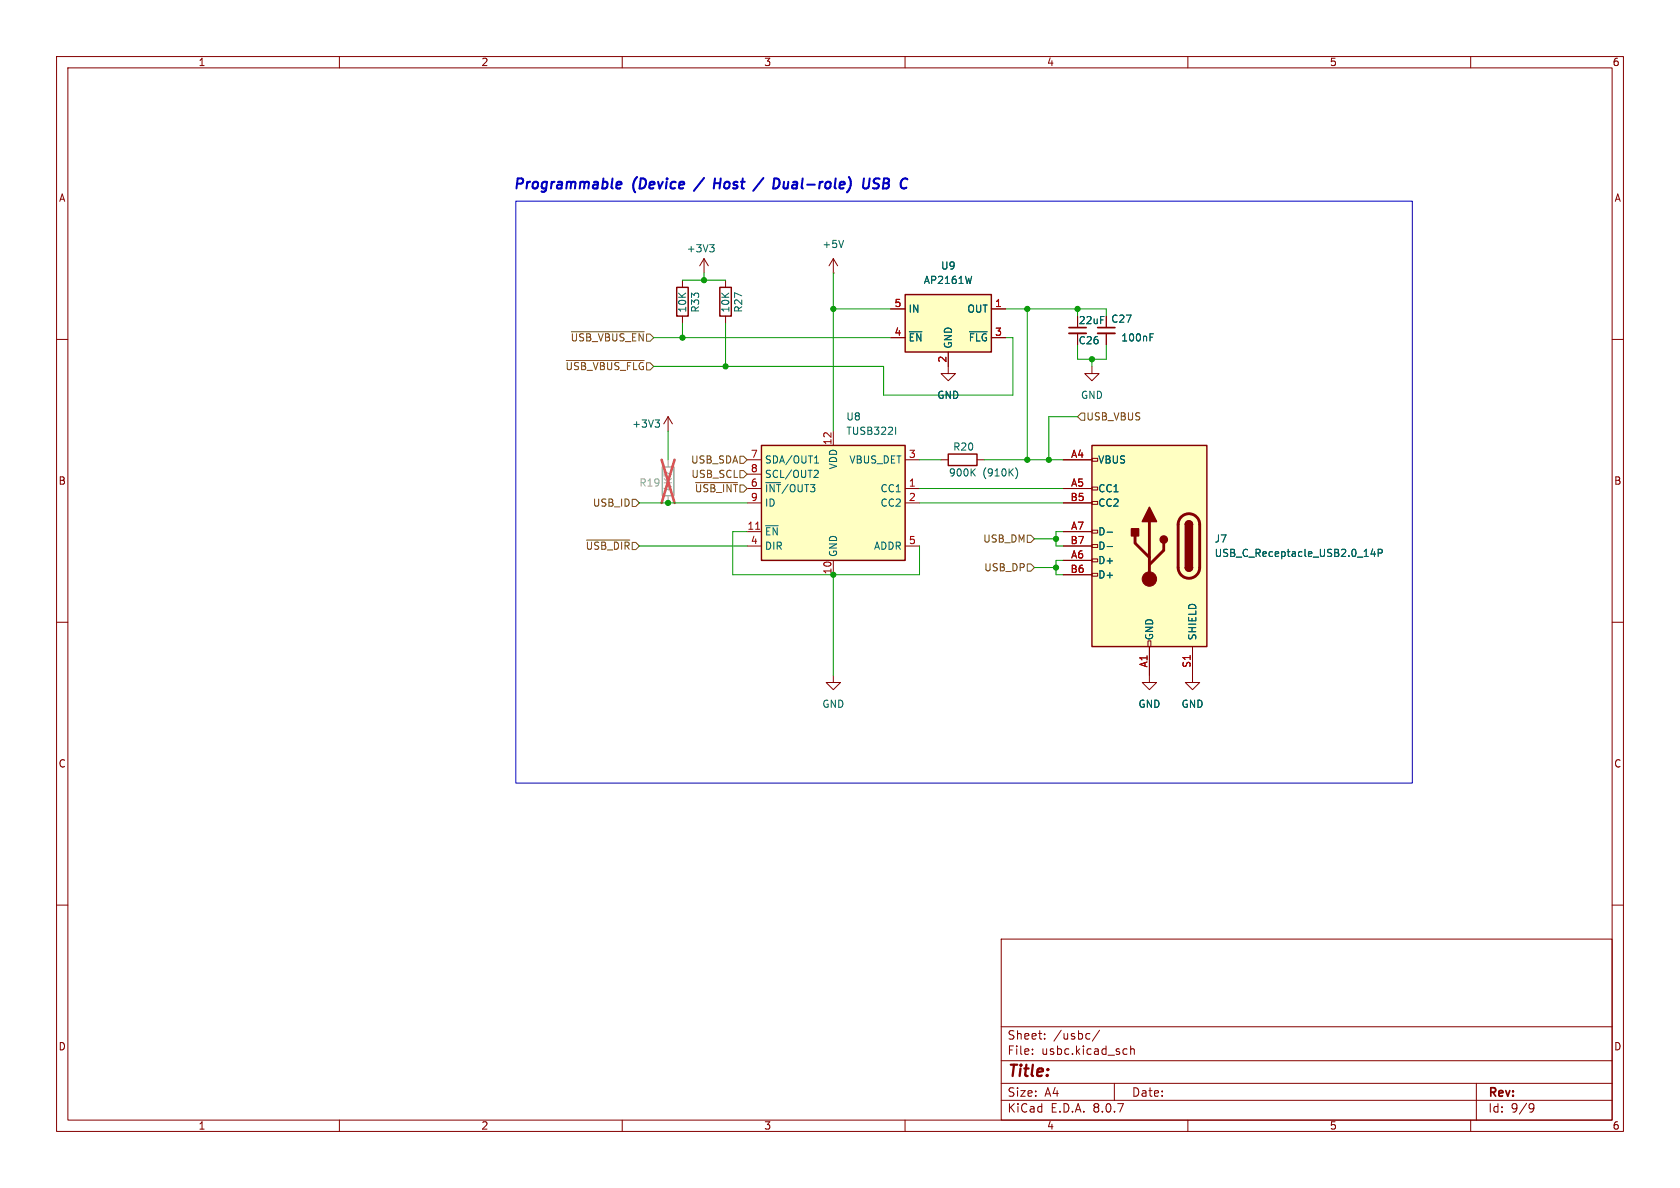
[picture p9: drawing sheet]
(kicad_sch
 (version 20231120)
 (generator "eeschema")
 (generator_version "8.0")
 (paper "A4")
 (lib_symbols
  (symbol "Connector:USB_C_Receptacle_USB2.0_14P"
   (pin_names
    (offset 1.016)) (exclude_from_sim no) (in_bom yes) (on_board yes)
   (property "Reference" "J" (at 0 22.225 0) (effects (font (size 1.27 1.27))))
   (property "Value" "USB_C_Receptacle_USB2.0_14P" (at 0 19.685 0) (effects (font (size 1.27 1.27))))
   (property "Footprint" "" (at 3.81 0 0) (effects (font (size 1.27 1.27)) (hide yes)))
   (property "Datasheet" "https://www.usb.org/sites/default/files/documents/usb_type-c.zip" (at 3.81 0 0) (effects (font (size 1.27 1.27)) (hide yes)))
   (property "Description" "USB 2.0-only 14P Type-C Receptacle connector" (at 0 0 0) (effects (font (size 1.27 1.27)) (hide yes)))
   (symbol "USB_C_Receptacle_USB2.0_14P_0_0"
    (rectangle (start -0.254 -17.78) (end 0.254 -16.764) (stroke (width 0) (type default)) (fill (type none)))
    (rectangle (start 10.16 -4.826) (end 9.144 -5.334) (stroke (width 0) (type default)) (fill (type none)))
    (rectangle (start 10.16 -2.286) (end 9.144 -2.794) (stroke (width 0) (type default)) (fill (type none)))
    (rectangle (start 10.16 0.254) (end 9.144 -0.254) (stroke (width 0) (type default)) (fill (type none)))
    (rectangle (start 10.16 2.794) (end 9.144 2.286) (stroke (width 0) (type default)) (fill (type none)))
    (rectangle (start 10.16 7.874) (end 9.144 7.366) (stroke (width 0) (type default)) (fill (type none)))
    (rectangle (start 10.16 10.414) (end 9.144 9.906) (stroke (width 0) (type default)) (fill (type none)))
    (rectangle (start 10.16 15.494) (end 9.144 14.986) (stroke (width 0) (type default)) (fill (type none))))
   (symbol "USB_C_Receptacle_USB2.0_14P_0_1"
    (rectangle (start -10.16 17.78) (end 10.16 -17.78) (stroke (width 0.254) (type default)) (fill (type background)))
    (arc (start -8.89 -3.81) (mid -6.985 -5.7067) (end -5.08 -3.81) (stroke (width 0.508) (type default)) (fill (type none)))
    (arc (start -7.62 -3.81) (mid -6.985 -4.4423) (end -6.35 -3.81) (stroke (width 0.254) (type default)) (fill (type none)))
    (arc (start -7.62 -3.81) (mid -6.985 -4.4423) (end -6.35 -3.81) (stroke (width 0.254) (type default)) (fill (type outline)))
    (rectangle (start -7.62 -3.81) (end -6.35 3.81) (stroke (width 0.254) (type default)) (fill (type outline)))
    (arc (start -6.35 3.81) (mid -6.985 4.4423) (end -7.62 3.81) (stroke (width 0.254) (type default)) (fill (type none)))
    (arc (start -6.35 3.81) (mid -6.985 4.4423) (end -7.62 3.81) (stroke (width 0.254) (type default)) (fill (type outline)))
    (arc (start -5.08 3.81) (mid -6.985 5.7067) (end -8.89 3.81) (stroke (width 0.508) (type default)) (fill (type none)))
    (circle (center -2.54 1.143) (radius 0.635) (stroke (width 0.254) (type default)) (fill (type outline)))
    (circle (center 0 -5.842) (radius 1.27) (stroke (width 0) (type default)) (fill (type outline)))
    (polyline (pts (xy -8.89 -3.81) (xy -8.89 3.81)) (stroke (width 0.508) (type default)) (fill (type none)))
    (polyline (pts (xy -5.08 3.81) (xy -5.08 -3.81)) (stroke (width 0.508) (type default)) (fill (type none)))
    (polyline (pts (xy 0 -5.842) (xy 0 4.318)) (stroke (width 0.508) (type default)) (fill (type none)))
    (polyline (pts (xy 0 -3.302) (xy -2.54 -0.762) (xy -2.54 0.508)) (stroke (width 0.508) (type default)) (fill (type none)))
    (polyline (pts (xy 0 -2.032) (xy 2.54 0.508) (xy 2.54 1.778)) (stroke (width 0.508) (type default)) (fill (type none)))
    (polyline (pts (xy -1.27 4.318) (xy 0 6.858) (xy 1.27 4.318) (xy -1.27 4.318)) (stroke (width 0.254) (type default)) (fill (type outline)))
    (rectangle (start 1.905 1.778) (end 3.175 3.048) (stroke (width 0.254) (type default)) (fill (type outline))))
   (symbol "USB_C_Receptacle_USB2.0_14P_1_1"
    (pin passive line (at 0 -22.86 90) (length 5.08) (name "GND" (effects (font (size 1.27 1.27)))) (number "A1" (effects (font (size 1.27 1.27)))))
    (pin passive line (at 0 -22.86 90) (length 5.08) hide (name "GND" (effects (font (size 1.27 1.27)))) (number "A12" (effects (font (size 1.27 1.27)))))
    (pin passive line (at 15.24 15.24 180) (length 5.08) (name "VBUS" (effects (font (size 1.27 1.27)))) (number "A4" (effects (font (size 1.27 1.27)))))
    (pin bidirectional line (at 15.24 10.16 180) (length 5.08) (name "CC1" (effects (font (size 1.27 1.27)))) (number "A5" (effects (font (size 1.27 1.27)))))
    (pin bidirectional line (at 15.24 -2.54 180) (length 5.08) (name "D+" (effects (font (size 1.27 1.27)))) (number "A6" (effects (font (size 1.27 1.27)))))
    (pin bidirectional line (at 15.24 2.54 180) (length 5.08) (name "D-" (effects (font (size 1.27 1.27)))) (number "A7" (effects (font (size 1.27 1.27)))))
    (pin passive line (at 15.24 15.24 180) (length 5.08) hide (name "VBUS" (effects (font (size 1.27 1.27)))) (number "A9" (effects (font (size 1.27 1.27)))))
    (pin passive line (at 0 -22.86 90) (length 5.08) hide (name "GND" (effects (font (size 1.27 1.27)))) (number "B1" (effects (font (size 1.27 1.27)))))
    (pin passive line (at 0 -22.86 90) (length 5.08) hide (name "GND" (effects (font (size 1.27 1.27)))) (number "B12" (effects (font (size 1.27 1.27)))))
    (pin passive line (at 15.24 15.24 180) (length 5.08) hide (name "VBUS" (effects (font (size 1.27 1.27)))) (number "B4" (effects (font (size 1.27 1.27)))))
    (pin bidirectional line (at 15.24 7.62 180) (length 5.08) (name "CC2" (effects (font (size 1.27 1.27)))) (number "B5" (effects (font (size 1.27 1.27)))))
    (pin bidirectional line (at 15.24 -5.08 180) (length 5.08) (name "D+" (effects (font (size 1.27 1.27)))) (number "B6" (effects (font (size 1.27 1.27)))))
    (pin bidirectional line (at 15.24 0 180) (length 5.08) (name "D-" (effects (font (size 1.27 1.27)))) (number "B7" (effects (font (size 1.27 1.27)))))
    (pin passive line (at 15.24 15.24 180) (length 5.08) hide (name "VBUS" (effects (font (size 1.27 1.27)))) (number "B9" (effects (font (size 1.27 1.27)))))
    (pin passive line (at -7.62 -22.86 90) (length 5.08) (name "SHIELD" (effects (font (size 1.27 1.27)))) (number "S1" (effects (font (size 1.27 1.27)))))))
  (symbol "Device:C_Small"
   (pin_numbers hide)
   (pin_names
    (offset 0.254) hide) (exclude_from_sim no) (in_bom yes) (on_board yes)
   (property "Reference" "C" (at 0.254 1.778 0) (effects (font (size 1.27 1.27)) (justify left)))
   (property "Value" "C_Small" (at 0.254 -2.032 0) (effects (font (size 1.27 1.27)) (justify left)))
   (property "Footprint" "" (at 0 0 0) (effects (font (size 1.27 1.27)) (hide yes)))
   (property "Datasheet" "~" (at 0 0 0) (effects (font (size 1.27 1.27)) (hide yes)))
   (property "Description" "Unpolarized capacitor, small symbol" (at 0 0 0) (effects (font (size 1.27 1.27)) (hide yes)))
   (symbol "C_Small_0_1"
    (polyline (pts (xy -1.524 -0.508) (xy 1.524 -0.508)) (stroke (width 0.3302) (type default)) (fill (type none)))
    (polyline (pts (xy -1.524 0.508) (xy 1.524 0.508)) (stroke (width 0.3048) (type default)) (fill (type none))))
   (symbol "C_Small_1_1"
    (pin passive line (at 0 2.54 270) (length 2.032) (name "~" (effects (font (size 1.27 1.27)))) (number "1" (effects (font (size 1.27 1.27)))))
    (pin passive line (at 0 -2.54 90) (length 2.032) (name "~" (effects (font (size 1.27 1.27)))) (number "2" (effects (font (size 1.27 1.27)))))))
  (symbol "Device:R"
   (pin_numbers hide)
   (pin_names
    (offset 0)) (exclude_from_sim no) (in_bom yes) (on_board yes)
   (property "Reference" "R" (at 2.032 0 90) (effects (font (size 1.27 1.27))))
   (property "Value" "R" (at 0 0 90) (effects (font (size 1.27 1.27))))
   (property "Footprint" "" (at -1.778 0 90) (effects (font (size 1.27 1.27)) (hide yes)))
   (property "Datasheet" "" (at 0 0 0) (effects (font (size 1.27 1.27)) (hide yes)))
   (property "Description" "Resistor" (at 0 0 0) (effects (font (size 1.27 1.27)) (hide yes)))
   (symbol "R_0_1"
    (rectangle (start -1.016 -2.54) (end 1.016 2.54) (stroke (width 0.254) (type default)) (fill (type none))))
   (symbol "R_1_1"
    (pin passive line (at 0 3.81 270) (length 1.27) (name "~" (effects (font (size 1.27 1.27)))) (number "1" (effects (font (size 1.27 1.27)))))
    (pin passive line (at 0 -3.81 90) (length 1.27) (name "~" (effects (font (size 1.27 1.27)))) (number "2" (effects (font (size 1.27 1.27)))))))
  (symbol "Interface_USB:TUSB322I" (exclude_from_sim no) (in_bom yes) (on_board yes)
   (property "Reference" "U" (at -11.43 11.43 0) (effects (font (size 1.27 1.27))))
   (property "Value" "TUSB322I" (at 7.62 11.43 0) (effects (font (size 1.27 1.27))))
   (property "Footprint" "Package_DFN_QFN:Texas_X2QFN-12_1.6x1.6mm_P0.4mm" (at 6.35 -13.97 0) (effects (font (size 1.27 1.27)) (hide yes)))
   (property "Datasheet" "www.ti.com/lit/ds/symlink/tusb322i.pdf" (at 7.62 -22.86 0) (effects (font (size 1.27 1.27)) (hide yes)))
   (property "Description" "USB Type-C Configuration Channel Logic and Port Control with VCONN, X2QFN-12" (at 0 0 0) (effects (font (size 1.27 1.27)) (hide yes)))
   (symbol "TUSB322I_1_1"
    (rectangle (start -12.7 10.16) (end 12.7 -10.16) (stroke (width 0.254) (type default)) (fill (type background)))
    (pin bidirectional line (at 15.24 2.54 180) (length 2.54) (name "CC1" (effects (font (size 1.27 1.27)))) (number "1" (effects (font (size 1.27 1.27)))))
    (pin power_in line (at 0 -12.7 90) (length 2.54) (name "GND" (effects (font (size 1.27 1.27)))) (number "10" (effects (font (size 1.27 1.27)))))
    (pin input line (at -15.24 -5.08 0) (length 2.54) (name "~{EN}" (effects (font (size 1.27 1.27)))) (number "11" (effects (font (size 1.27 1.27)))))
    (pin power_in line (at 0 12.7 270) (length 2.54) (name "VDD" (effects (font (size 1.27 1.27)))) (number "12" (effects (font (size 1.27 1.27)))))
    (pin bidirectional line (at 15.24 0 180) (length 2.54) (name "CC2" (effects (font (size 1.27 1.27)))) (number "2" (effects (font (size 1.27 1.27)))))
    (pin input line (at 15.24 7.62 180) (length 2.54) (name "VBUS_DET" (effects (font (size 1.27 1.27)))) (number "3" (effects (font (size 1.27 1.27)))))
    (pin open_collector line (at -15.24 -7.62 0) (length 2.54) (name "DIR" (effects (font (size 1.27 1.27)))) (number "4" (effects (font (size 1.27 1.27)))))
    (pin input line (at 15.24 -7.62 180) (length 2.54) (name "ADDR" (effects (font (size 1.27 1.27)))) (number "5" (effects (font (size 1.27 1.27)))))
    (pin open_collector line (at -15.24 2.54 0) (length 2.54) (name "~{INT}/OUT3" (effects (font (size 1.27 1.27)))) (number "6" (effects (font (size 1.27 1.27)))))
    (pin bidirectional line (at -15.24 7.62 0) (length 2.54) (name "SDA/OUT1" (effects (font (size 1.27 1.27)))) (number "7" (effects (font (size 1.27 1.27)))))
    (pin bidirectional line (at -15.24 5.08 0) (length 2.54) (name "SCL/OUT2" (effects (font (size 1.27 1.27)))) (number "8" (effects (font (size 1.27 1.27)))))
    (pin open_collector line (at -15.24 0 0) (length 2.54) (name "ID" (effects (font (size 1.27 1.27)))) (number "9" (effects (font (size 1.27 1.27)))))))
  (symbol "Power_Management:AP2161W" (exclude_from_sim no) (in_bom yes) (on_board yes)
   (property "Reference" "U" (at -7.62 -6.35 0) (effects (font (size 1.27 1.27)) (justify left)))
   (property "Value" "AP2161W" (at -7.62 6.35 0) (effects (font (size 1.27 1.27)) (justify left)))
   (property "Footprint" "Package_TO_SOT_SMD:SOT-23-5" (at 0 -10.16 0) (effects (font (size 1.27 1.27)) (hide yes)))
   (property "Datasheet" "https://www.diodes.com/assets/Datasheets/AP2161.pdf" (at 0 1.27 0) (effects (font (size 1.27 1.27)) (hide yes)))
   (property "Description" "Current limited power switch, single channel, SOT-23-5" (at 0 0 0) (effects (font (size 1.27 1.27)) (hide yes)))
   (symbol "AP2161W_0_1"
    (rectangle (start -7.62 5.08) (end 7.62 -5.08) (stroke (width 0.254) (type default)) (fill (type background))))
   (symbol "AP2161W_1_1"
    (pin power_out line (at 10.16 2.54 180) (length 2.54) (name "OUT" (effects (font (size 1.27 1.27)))) (number "1" (effects (font (size 1.27 1.27)))))
    (pin power_in line (at 0 -7.62 90) (length 2.54) (name "GND" (effects (font (size 1.27 1.27)))) (number "2" (effects (font (size 1.27 1.27)))))
    (pin open_collector line (at 10.16 -2.54 180) (length 2.54) (name "~{FLG}" (effects (font (size 1.27 1.27)))) (number "3" (effects (font (size 1.27 1.27)))))
    (pin input line (at -10.16 -2.54 0) (length 2.54) (name "~{EN}" (effects (font (size 1.27 1.27)))) (number "4" (effects (font (size 1.27 1.27)))))
    (pin power_in line (at -10.16 2.54 0) (length 2.54) (name "IN" (effects (font (size 1.27 1.27)))) (number "5" (effects (font (size 1.27 1.27)))))))
  (symbol "power:+3V3"
   (power)
   (pin_names
    (offset 0)) (exclude_from_sim no) (in_bom yes) (on_board yes)
   (property "Reference" "#PWR" (at 0 -3.81 0) (effects (font (size 1.27 1.27)) (hide yes)))
   (property "Value" "+3V3" (at 0 3.556 0) (effects (font (size 1.27 1.27))))
   (property "Footprint" "" (at 0 0 0) (effects (font (size 1.27 1.27)) (hide yes)))
   (property "Datasheet" "" (at 0 0 0) (effects (font (size 1.27 1.27)) (hide yes)))
   (property "Description" "Power symbol creates a global label with name \"+3V3\"" (at 0 0 0) (effects (font (size 1.27 1.27)) (hide yes)))
   (symbol "+3V3_0_1"
    (polyline (pts (xy -0.762 1.27) (xy 0 2.54)) (stroke (width 0) (type default)) (fill (type none)))
    (polyline (pts (xy 0 0) (xy 0 2.54)) (stroke (width 0) (type default)) (fill (type none)))
    (polyline (pts (xy 0 2.54) (xy 0.762 1.27)) (stroke (width 0) (type default)) (fill (type none))))
   (symbol "+3V3_1_1"
    (pin power_in line (at 0 0 90) (length 0) hide (name "+3V3" (effects (font (size 1.27 1.27)))) (number "1" (effects (font (size 1.27 1.27)))))))
  (symbol "power:+5V"
   (power)
   (pin_numbers hide)
   (pin_names
    (offset 0) hide) (exclude_from_sim no) (in_bom yes) (on_board yes)
   (property "Reference" "#PWR" (at 0 -3.81 0) (effects (font (size 1.27 1.27)) (hide yes)))
   (property "Value" "+5V" (at 0 3.556 0) (effects (font (size 1.27 1.27))))
   (property "Footprint" "" (at 0 0 0) (effects (font (size 1.27 1.27)) (hide yes)))
   (property "Datasheet" "" (at 0 0 0) (effects (font (size 1.27 1.27)) (hide yes)))
   (property "Description" "Power symbol creates a global label with name \"+5V\"" (at 0 0 0) (effects (font (size 1.27 1.27)) (hide yes)))
   (symbol "+5V_0_1"
    (polyline (pts (xy -0.762 1.27) (xy 0 2.54)) (stroke (width 0) (type default)) (fill (type none)))
    (polyline (pts (xy 0 0) (xy 0 2.54)) (stroke (width 0) (type default)) (fill (type none)))
    (polyline (pts (xy 0 2.54) (xy 0.762 1.27)) (stroke (width 0) (type default)) (fill (type none))))
   (symbol "+5V_1_1"
    (pin power_in line (at 0 0 90) (length 0) (name "~" (effects (font (size 1.27 1.27)))) (number "1" (effects (font (size 1.27 1.27)))))))
  (symbol "power:GND"
   (power)
   (pin_names
    (offset 0)) (exclude_from_sim no) (in_bom yes) (on_board yes)
   (property "Reference" "#PWR" (at 0 -6.35 0) (effects (font (size 1.27 1.27)) (hide yes)))
   (property "Value" "GND" (at 0 -3.81 0) (effects (font (size 1.27 1.27))))
   (property "Footprint" "" (at 0 0 0) (effects (font (size 1.27 1.27)) (hide yes)))
   (property "Datasheet" "" (at 0 0 0) (effects (font (size 1.27 1.27)) (hide yes)))
   (property "Description" "Power symbol creates a global label with name \"GND\" , ground" (at 0 0 0) (effects (font (size 1.27 1.27)) (hide yes)))
   (symbol "GND_0_1"
    (polyline (pts (xy 0 0) (xy 0 -1.27) (xy 1.27 -1.27) (xy 0 -2.54) (xy -1.27 -1.27) (xy 0 -1.27)) (stroke (width 0) (type default)) (fill (type none))))
   (symbol "GND_1_1"
    (pin power_in line (at 0 0 270) (length 0) hide (name "GND" (effects (font (size 1.27 1.27)))) (number "1" (effects (font (size 1.27 1.27))))))))
 (junction
  (at 147.32 101.6)
  (diameter 0)
  (color 0 0 0 0))
 (junction
  (at 181.61 54.61)
  (diameter 0)
  (color 0 0 0 0))
 (junction
  (at 190.5 54.61)
  (diameter 0)
  (color 0 0 0 0))
 (junction
  (at 147.32 54.61)
  (diameter 0)
  (color 0 0 0 0))
 (junction
  (at 128.27 64.77)
  (diameter 0)
  (color 0 0 0 0))
 (junction
  (at 181.61 81.28)
  (diameter 0)
  (color 0 0 0 0))
 (junction
  (at 186.69 95.25)
  (diameter 0)
  (color 0 0 0 0))
 (junction
  (at 124.46 49.53)
  (diameter 0)
  (color 0 0 0 0))
 (junction
  (at 193.04 63.5)
  (diameter 0)
  (color 0 0 0 0))
 (junction
  (at 186.69 100.33)
  (diameter 0)
  (color 0 0 0 0))
 (junction
  (at 120.65 59.69)
  (diameter 0)
  (color 0 0 0 0))
 (junction
  (at 118.11 88.9)
  (diameter 0)
  (color 0 0 0 0))
 (junction
  (at 185.42 81.28)
  (diameter 0)
  (color 0 0 0 0))
 (wire
  (pts (xy 179.07 69.85) (xy 156.21 69.85))
  (stroke (width 0) (type default)))
 (wire
  (pts (xy 185.42 81.28) (xy 187.96 81.28))
  (stroke (width 0) (type default)))
 (wire
  (pts (xy 186.69 93.98) (xy 186.69 95.25))
  (stroke (width 0) (type default)))
 (wire
  (pts (xy 177.8 54.61) (xy 181.61 54.61))
  (stroke (width 0) (type default)))
 (wire
  (pts (xy 195.58 63.5) (xy 195.58 60.96))
  (stroke (width 0) (type default)))
 (wire
  (pts (xy 147.32 48.26) (xy 147.32 54.61))
  (stroke (width 0) (type default)))
 (wire
  (pts (xy 162.56 81.28) (xy 166.37 81.28))
  (stroke (width 0) (type default)))
 (wire
  (pts (xy 120.65 57.15) (xy 120.65 59.69))
  (stroke (width 0) (type default)))
 (wire
  (pts (xy 190.5 54.61) (xy 190.5 55.88))
  (stroke (width 0) (type default)))
 (wire
  (pts (xy 187.96 93.98) (xy 186.69 93.98))
  (stroke (width 0) (type default)))
 (wire
  (pts (xy 182.88 95.25) (xy 186.69 95.25))
  (stroke (width 0) (type default)))
 (wire
  (pts (xy 147.32 101.6) (xy 147.32 119.38))
  (stroke (width 0) (type default)))
 (wire
  (pts (xy 147.32 54.61) (xy 157.48 54.61))
  (stroke (width 0) (type default)))
 (wire
  (pts (xy 156.21 64.77) (xy 128.27 64.77))
  (stroke (width 0) (type default)))
 (wire
  (pts (xy 147.32 54.61) (xy 147.32 76.2))
  (stroke (width 0) (type default)))
 (wire
  (pts (xy 185.42 73.66) (xy 190.5 73.66))
  (stroke (width 0) (type default)))
 (wire
  (pts (xy 113.03 96.52) (xy 132.08 96.52))
  (stroke (width 0) (type default)))
 (wire
  (pts (xy 179.07 59.69) (xy 179.07 69.85))
  (stroke (width 0) (type default)))
 (wire
  (pts (xy 177.8 59.69) (xy 179.07 59.69))
  (stroke (width 0) (type default)))
 (wire
  (pts (xy 120.65 59.69) (xy 157.48 59.69))
  (stroke (width 0) (type default)))
 (wire
  (pts (xy 181.61 54.61) (xy 181.61 81.28))
  (stroke (width 0) (type default)))
 (wire
  (pts (xy 187.96 101.6) (xy 186.69 101.6))
  (stroke (width 0) (type default)))
 (wire
  (pts (xy 113.03 88.9) (xy 118.11 88.9))
  (stroke (width 0) (type default)))
 (wire
  (pts (xy 162.56 86.36) (xy 187.96 86.36))
  (stroke (width 0) (type default)))
 (wire
  (pts (xy 124.46 49.53) (xy 120.65 49.53))
  (stroke (width 0) (type default)))
 (wire
  (pts (xy 124.46 49.53) (xy 124.46 48.26))
  (stroke (width 0) (type default)))
 (wire
  (pts (xy 193.04 63.5) (xy 193.04 64.77))
  (stroke (width 0) (type default)))
 (wire
  (pts (xy 132.08 93.98) (xy 129.54 93.98))
  (stroke (width 0) (type default)))
 (wire
  (pts (xy 190.5 60.96) (xy 190.5 63.5))
  (stroke (width 0) (type default)))
 (wire
  (pts (xy 156.21 69.85) (xy 156.21 64.77))
  (stroke (width 0) (type default)))
 (wire
  (pts (xy 115.57 59.69) (xy 120.65 59.69))
  (stroke (width 0) (type default)))
 (wire
  (pts (xy 195.58 54.61) (xy 195.58 55.88))
  (stroke (width 0) (type default)))
 (wire
  (pts (xy 181.61 81.28) (xy 185.42 81.28))
  (stroke (width 0) (type default)))
 (wire
  (pts (xy 182.88 100.33) (xy 186.69 100.33))
  (stroke (width 0) (type default)))
 (wire
  (pts (xy 190.5 63.5) (xy 193.04 63.5))
  (stroke (width 0) (type default)))
 (wire
  (pts (xy 173.99 81.28) (xy 181.61 81.28))
  (stroke (width 0) (type default)))
 (wire
  (pts (xy 118.11 81.28) (xy 118.11 76.2))
  (stroke (width 0) (type default)))
 (wire
  (pts (xy 147.32 101.6) (xy 162.56 101.6))
  (stroke (width 0) (type default)))
 (wire
  (pts (xy 186.69 100.33) (xy 186.69 99.06))
  (stroke (width 0) (type default)))
 (wire
  (pts (xy 185.42 81.28) (xy 185.42 73.66))
  (stroke (width 0) (type default)))
 (wire
  (pts (xy 128.27 57.15) (xy 128.27 64.77))
  (stroke (width 0) (type default)))
 (wire
  (pts (xy 129.54 101.6) (xy 147.32 101.6))
  (stroke (width 0) (type default)))
 (wire
  (pts (xy 129.54 93.98) (xy 129.54 101.6))
  (stroke (width 0) (type default)))
 (wire
  (pts (xy 190.5 54.61) (xy 195.58 54.61))
  (stroke (width 0) (type default)))
 (wire
  (pts (xy 162.56 101.6) (xy 162.56 96.52))
  (stroke (width 0) (type default)))
 (wire
  (pts (xy 186.69 95.25) (xy 186.69 96.52))
  (stroke (width 0) (type default)))
 (wire
  (pts (xy 186.69 101.6) (xy 186.69 100.33))
  (stroke (width 0) (type default)))
 (wire
  (pts (xy 118.11 88.9) (xy 132.08 88.9))
  (stroke (width 0) (type default)))
 (wire
  (pts (xy 115.57 64.77) (xy 128.27 64.77))
  (stroke (width 0) (type default)))
 (wire
  (pts (xy 186.69 96.52) (xy 187.96 96.52))
  (stroke (width 0) (type default)))
 (wire
  (pts (xy 193.04 63.5) (xy 195.58 63.5))
  (stroke (width 0) (type default)))
 (wire
  (pts (xy 162.56 88.9) (xy 187.96 88.9))
  (stroke (width 0) (type default)))
 (wire
  (pts (xy 128.27 49.53) (xy 124.46 49.53))
  (stroke (width 0) (type default)))
 (wire
  (pts (xy 186.69 99.06) (xy 187.96 99.06))
  (stroke (width 0) (type default)))
 (wire
  (pts (xy 181.61 54.61) (xy 190.5 54.61))
  (stroke (width 0) (type default)))
 (rectangle
  (start 91.186 35.56)
  (end 249.682 138.43)
  (stroke (width 0) (type default))
  (fill (type none)))
 (text "Programmable (Device / Host / Dual-role) USB C"
  (exclude_from_sim no)
  (at 125.73 32.766 0)
  (effects (font (size 1.778 1.778) (thickness 0.3556)
    (bold yes)
    (italic yes))))
 (hierarchical_label "USB_VBUS"
  (shape input)
  (at 190.5 73.66 0)
  (fields_autoplaced yes)
  (effects (font (size 1.27 1.27)) (justify left)))
 (hierarchical_label "USB_ID"
  (shape input)
  (at 113.03 88.9 180)
  (fields_autoplaced yes)
  (effects (font (size 1.27 1.27)) (justify right)))
 (hierarchical_label "~{USB_VBUS_FLG}"
  (shape input)
  (at 115.57 64.77 180)
  (fields_autoplaced yes)
  (effects (font (size 1.27 1.27)) (justify right)))
 (hierarchical_label "USB_SDA"
  (shape input)
  (at 132.08 81.28 180)
  (fields_autoplaced yes)
  (effects (font (size 1.27 1.27)) (justify right)))
 (hierarchical_label "~{USB_DIR}"
  (shape input)
  (at 113.03 96.52 180)
  (fields_autoplaced yes)
  (effects (font (size 1.27 1.27)) (justify right)))
 (hierarchical_label "USB_DP"
  (shape input)
  (at 182.88 100.33 180)
  (fields_autoplaced yes)
  (effects (font (size 1.27 1.27)) (justify right)))
 (hierarchical_label "USB_DM"
  (shape input)
  (at 182.88 95.25 180)
  (fields_autoplaced yes)
  (effects (font (size 1.27 1.27)) (justify right)))
 (hierarchical_label "USB_SCL"
  (shape input)
  (at 132.08 83.82 180)
  (fields_autoplaced yes)
  (effects (font (size 1.27 1.27)) (justify right)))
 (hierarchical_label "~{USB_INT}"
  (shape input)
  (at 132.08 86.36 180)
  (fields_autoplaced yes)
  (effects (font (size 1.27 1.27)) (justify right)))
 (hierarchical_label "~{USB_VBUS_EN}"
  (shape input)
  (at 115.57 59.69 180)
  (fields_autoplaced yes)
  (effects (font (size 1.27 1.27)) (justify right)))
 (symbol
  (lib_id "Device:R")
  (at 170.18 81.28 270)
  (unit 1)
  (exclude_from_sim no)
  (in_bom yes)
  (on_board yes)
  (dnp no)
  (property "Reference" "R20" (at 168.402 78.994 90) (effects (font (size 1.27 1.27)) (justify left)))
  (property "Value" "900K (910K)" (at 167.64 83.566 90) (effects (font (size 1.27 1.27)) (justify left)))
  (property "Footprint" "Resistor_SMD:R_0402_1005Metric" (at 170.18 79.502 90) (effects (font (size 1.27 1.27)) (hide yes)))
  (property "Datasheet" "~" (at 170.18 81.28 0) (effects (font (size 1.27 1.27)) (hide yes)))
  (property "Description" "" (at 170.18 81.28 0) (effects (font (size 1.27 1.27)) (hide yes)))
  (property "Mfg" "" (at 170.18 81.28 0) (effects (font (size 1.27 1.27)) (hide yes)))
  (property "PN" "" (at 170.18 81.28 0) (effects (font (size 1.27 1.27)) (hide yes)))
  (property "lcsc#" "C25800" (at 170.18 81.28 0) (effects (font (size 1.27 1.27)) (hide yes)))
  (property "Tol" "" (at 170.18 81.28 0) (effects (font (size 1.27 1.27)) (hide yes)))
  (property "LCSC" "C25800" (at 168.402 78.994 0) (effects (font (size 1.27 1.27)) (hide yes)))
  (pin "1")
  (pin "2"))
 (symbol
  (lib_id "power:GND")
  (at 210.82 119.38 0)
  (mirror y)
  (unit 1)
  (exclude_from_sim no)
  (in_bom yes)
  (on_board yes)
  (dnp no)
  (fields_autoplaced yes)
  (property "Reference" "#PWR056" (at 210.82 125.73 0) (effects (font (size 1.27 1.27)) (hide yes)))
  (property "Value" "GND" (at 210.82 124.46 0) (effects (font (size 1.27 1.27))))
  (property "Footprint" "" (at 210.82 119.38 0) (effects (font (size 1.27 1.27)) (hide yes)))
  (property "Datasheet" "" (at 210.82 119.38 0) (effects (font (size 1.27 1.27)) (hide yes)))
  (property "Description" "" (at 210.82 119.38 0) (effects (font (size 1.27 1.27)) (hide yes)))
  (pin "1"))
 (symbol
  (lib_id "power:+3V3")
  (at 118.11 76.2 0)
  (unit 1)
  (exclude_from_sim no)
  (in_bom yes)
  (on_board yes)
  (dnp no)
  (property "Reference" "#PWR04" (at 118.11 80.01 0) (effects (font (size 1.27 1.27)) (hide yes)))
  (property "Value" "+3V3" (at 114.3 74.93 0) (effects (font (size 1.27 1.27))))
  (property "Footprint" "" (at 118.11 76.2 0) (effects (font (size 1.27 1.27)) (hide yes)))
  (property "Datasheet" "" (at 118.11 76.2 0) (effects (font (size 1.27 1.27)) (hide yes)))
  (property "Description" "" (at 118.11 76.2 0) (effects (font (size 1.27 1.27)) (hide yes)))
  (pin "1"))
 (symbol
  (lib_id "Power_Management:AP2161W")
  (at 167.64 57.15 0)
  (unit 1)
  (exclude_from_sim no)
  (in_bom yes)
  (on_board yes)
  (dnp no)
  (fields_autoplaced yes)
  (property "Reference" "U9" (at 167.64 46.99 0) (effects (font (size 1.27 1.27))))
  (property "Value" "AP2161W" (at 167.64 49.53 0) (effects (font (size 1.27 1.27))))
  (property "Footprint" "Package_TO_SOT_SMD:SOT-23-5" (at 167.64 67.31 0) (effects (font (size 1.27 1.27)) (hide yes)))
  (property "Datasheet" "https://www.diodes.com/assets/Datasheets/AP2161.pdf" (at 167.64 55.88 0) (effects (font (size 1.27 1.27)) (hide yes)))
  (property "Description" "Current limited power switch, single channel, SOT-23-5" (at 167.64 57.15 0) (effects (font (size 1.27 1.27)) (hide yes)))
  (property "Tol" "" (at 167.64 57.15 0) (effects (font (size 1.27 1.27)) (hide yes)))
  (property "lcsc#" "C176957" (at 167.64 57.15 0) (effects (font (size 1.27 1.27)) (hide yes)))
  (property "LCSC" "C176957" (at 167.64 46.99 0) (effects (font (size 1.27 1.27)) (hide yes)))
  (pin "4")
  (pin "2")
  (pin "3")
  (pin "1")
  (pin "5"))
 (symbol
  (lib_id "power:GND")
  (at 203.2 119.38 0)
  (mirror y)
  (unit 1)
  (exclude_from_sim no)
  (in_bom yes)
  (on_board yes)
  (dnp no)
  (fields_autoplaced yes)
  (property "Reference" "#PWR055" (at 203.2 125.73 0) (effects (font (size 1.27 1.27)) (hide yes)))
  (property "Value" "GND" (at 203.2 124.46 0) (effects (font (size 1.27 1.27))))
  (property "Footprint" "" (at 203.2 119.38 0) (effects (font (size 1.27 1.27)) (hide yes)))
  (property "Datasheet" "" (at 203.2 119.38 0) (effects (font (size 1.27 1.27)) (hide yes)))
  (property "Description" "" (at 203.2 119.38 0) (effects (font (size 1.27 1.27)) (hide yes)))
  (pin "1"))
 (symbol
  (lib_id "Device:R")
  (at 118.11 85.09 180)
  (unit 1)
  (exclude_from_sim no)
  (in_bom no)
  (on_board yes)
  (dnp yes)
  (property "Reference" "R19" (at 116.84 85.344 0) (effects (font (size 1.27 1.27)) (justify left)))
  (property "Value" "4K7" (at 118.11 83.058 90) (effects (font (size 1.27 1.27)) (justify left)))
  (property "Footprint" "Resistor_SMD:R_0402_1005Metric" (at 119.888 85.09 90) (effects (font (size 1.27 1.27)) (hide yes)))
  (property "Datasheet" "~" (at 118.11 85.09 0) (effects (font (size 1.27 1.27)) (hide yes)))
  (property "Description" "" (at 118.11 85.09 0) (effects (font (size 1.27 1.27)) (hide yes)))
  (property "Mfg" "Yageo" (at 118.11 85.09 0) (effects (font (size 1.27 1.27)) (hide yes)))
  (property "PN" "" (at 118.11 85.09 0) (effects (font (size 1.27 1.27)) (hide yes)))
  (property "lcsc#" "" (at 118.11 85.09 0) (effects (font (size 1.27 1.27)) (hide yes)))
  (property "Tol" "" (at 118.11 85.09 0) (effects (font (size 1.27 1.27)) (hide yes)))
  (property "LCSC" "C25900" (at 116.84 85.344 0) (effects (font (size 1.27 1.27)) (hide yes)))
  (pin "1")
  (pin "2"))
 (symbol
  (lib_id "Device:C_Small")
  (at 190.5 58.42 0)
  (mirror y)
  (unit 1)
  (exclude_from_sim no)
  (in_bom yes)
  (on_board yes)
  (dnp no)
  (property "Reference" "C26" (at 192.532 60.198 0) (effects (font (size 1.27 1.27))))
  (property "Value" "22uF" (at 193.04 56.642 0) (effects (font (size 1.27 1.27))))
  (property "Footprint" "Capacitor_SMD:C_1206_3216Metric" (at 190.5 58.42 0) (effects (font (size 1.27 1.27)) (hide yes)))
  (property "Datasheet" "~" (at 190.5 58.42 0) (effects (font (size 1.27 1.27)) (hide yes)))
  (property "Description" "Unpolarized capacitor, small symbol" (at 190.5 58.42 0) (effects (font (size 1.27 1.27)) (hide yes)))
  (property "dig#" "" (at 187.96 66.04 0) (effects (font (size 1.27 1.27)) (hide yes)))
  (property "mfg#" " CL31A226KAHNNNE" (at 187.96 68.58 0) (effects (font (size 1.27 1.27)) (hide yes)))
  (property "lcsc#" "C12891" (at 190.5 58.42 0) (effects (font (size 1.27 1.27)) (hide yes)))
  (property "Tol" "" (at 190.5 58.42 0) (effects (font (size 1.27 1.27)) (hide yes)))
  (property "LCSC" "C12891" (at 192.532 60.198 0) (effects (font (size 1.27 1.27)) (hide yes)))
  (pin "1")
  (pin "2"))
 (symbol
  (lib_id "Device:R")
  (at 120.65 53.34 0)
  (unit 1)
  (exclude_from_sim no)
  (in_bom yes)
  (on_board yes)
  (dnp no)
  (property "Reference" "R33" (at 122.936 55.372 90) (effects (font (size 1.27 1.27)) (justify left)))
  (property "Value" "10K" (at 120.65 55.372 90) (effects (font (size 1.27 1.27)) (justify left)))
  (property "Footprint" "Resistor_SMD:R_0402_1005Metric" (at 118.872 53.34 90) (effects (font (size 1.27 1.27)) (hide yes)))
  (property "Datasheet" "~" (at 120.65 53.34 0) (effects (font (size 1.27 1.27)) (hide yes)))
  (property "Description" "" (at 120.65 53.34 0) (effects (font (size 1.27 1.27)) (hide yes)))
  (property "Mfg" "Yageo" (at 120.65 53.34 0) (effects (font (size 1.27 1.27)) (hide yes)))
  (property "PN" "" (at 120.65 53.34 0) (effects (font (size 1.27 1.27)) (hide yes)))
  (property "lcsc#" "C25744" (at 120.65 53.34 0) (effects (font (size 1.27 1.27)) (hide yes)))
  (property "Tol" "" (at 120.65 53.34 0) (effects (font (size 1.27 1.27)) (hide yes)))
  (property "LCSC" "C25744" (at 122.936 55.372 0) (effects (font (size 1.27 1.27)) (hide yes)))
  (pin "1")
  (pin "2"))
 (symbol
  (lib_id "power:GND")
  (at 167.64 64.77 0)
  (mirror y)
  (unit 1)
  (exclude_from_sim no)
  (in_bom yes)
  (on_board yes)
  (dnp no)
  (fields_autoplaced yes)
  (property "Reference" "#PWR048" (at 167.64 71.12 0) (effects (font (size 1.27 1.27)) (hide yes)))
  (property "Value" "GND" (at 167.64 69.85 0) (effects (font (size 1.27 1.27))))
  (property "Footprint" "" (at 167.64 64.77 0) (effects (font (size 1.27 1.27)) (hide yes)))
  (property "Datasheet" "" (at 167.64 64.77 0) (effects (font (size 1.27 1.27)) (hide yes)))
  (property "Description" "" (at 167.64 64.77 0) (effects (font (size 1.27 1.27)) (hide yes)))
  (pin "1"))
 (symbol
  (lib_id "power:GND")
  (at 147.32 119.38 0)
  (mirror y)
  (unit 1)
  (exclude_from_sim no)
  (in_bom yes)
  (on_board yes)
  (dnp no)
  (fields_autoplaced yes)
  (property "Reference" "#PWR03" (at 147.32 125.73 0) (effects (font (size 1.27 1.27)) (hide yes)))
  (property "Value" "GND" (at 147.32 124.46 0) (effects (font (size 1.27 1.27))))
  (property "Footprint" "" (at 147.32 119.38 0) (effects (font (size 1.27 1.27)) (hide yes)))
  (property "Datasheet" "" (at 147.32 119.38 0) (effects (font (size 1.27 1.27)) (hide yes)))
  (property "Description" "" (at 147.32 119.38 0) (effects (font (size 1.27 1.27)) (hide yes)))
  (pin "1"))
 (symbol
  (lib_id "Device:R")
  (at 128.27 53.34 0)
  (unit 1)
  (exclude_from_sim no)
  (in_bom yes)
  (on_board yes)
  (dnp no)
  (property "Reference" "R27" (at 130.556 55.372 90) (effects (font (size 1.27 1.27)) (justify left)))
  (property "Value" "10K" (at 128.27 55.372 90) (effects (font (size 1.27 1.27)) (justify left)))
  (property "Footprint" "Resistor_SMD:R_0402_1005Metric" (at 126.492 53.34 90) (effects (font (size 1.27 1.27)) (hide yes)))
  (property "Datasheet" "~" (at 128.27 53.34 0) (effects (font (size 1.27 1.27)) (hide yes)))
  (property "Description" "" (at 128.27 53.34 0) (effects (font (size 1.27 1.27)) (hide yes)))
  (property "Mfg" "Yageo" (at 128.27 53.34 0) (effects (font (size 1.27 1.27)) (hide yes)))
  (property "PN" "" (at 128.27 53.34 0) (effects (font (size 1.27 1.27)) (hide yes)))
  (property "lcsc#" "C25744" (at 128.27 53.34 0) (effects (font (size 1.27 1.27)) (hide yes)))
  (property "Tol" "" (at 128.27 53.34 0) (effects (font (size 1.27 1.27)) (hide yes)))
  (property "LCSC" "C25744" (at 130.556 55.372 0) (effects (font (size 1.27 1.27)) (hide yes)))
  (pin "1")
  (pin "2"))
 (symbol
  (lib_id "Device:C_Small")
  (at 195.58 58.42 0)
  (unit 1)
  (exclude_from_sim no)
  (in_bom yes)
  (on_board yes)
  (dnp no)
  (property "Reference" "C27" (at 196.342 56.388 0) (effects (font (size 1.27 1.27)) (justify left)))
  (property "Value" "100nF" (at 198.12 59.6962 0) (effects (font (size 1.27 1.27)) (justify left)))
  (property "Footprint" "Capacitor_SMD:C_0603_1608Metric" (at 195.58 58.42 0) (effects (font (size 1.27 1.27)) (hide yes)))
  (property "Datasheet" "https://datasheet.lcsc.com/lcsc/1912111437_TDK-C1608X7R1E104KT000N_C338036.pdf" (at 195.58 58.42 0) (effects (font (size 1.27 1.27)) (hide yes)))
  (property "Description" "" (at 195.58 58.42 0) (effects (font (size 1.27 1.27)) (hide yes)))
  (property "lcsc#" "C14663" (at 195.58 58.42 0) (effects (font (size 1.27 1.27)) (hide yes)))
  (property "mfg#" "C1608X7R1E104KT000N" (at 195.58 58.42 0) (effects (font (size 1.27 1.27)) (hide yes)))
  (property "Tol" "" (at 195.58 58.42 0) (effects (font (size 1.27 1.27)) (hide yes)))
  (property "LCSC" "C14663" (at 196.342 56.388 0) (effects (font (size 1.27 1.27)) (hide yes)))
  (pin "1")
  (pin "2"))
 (symbol
  (lib_id "power:+3V3")
  (at 124.46 48.26 0)
  (unit 1)
  (exclude_from_sim no)
  (in_bom yes)
  (on_board yes)
  (dnp no)
  (property "Reference" "#PWR034" (at 124.46 52.07 0) (effects (font (size 1.27 1.27)) (hide yes)))
  (property "Value" "+3V3" (at 123.952 43.942 0) (effects (font (size 1.27 1.27))))
  (property "Footprint" "" (at 124.46 48.26 0) (effects (font (size 1.27 1.27)) (hide yes)))
  (property "Datasheet" "" (at 124.46 48.26 0) (effects (font (size 1.27 1.27)) (hide yes)))
  (property "Description" "" (at 124.46 48.26 0) (effects (font (size 1.27 1.27)) (hide yes)))
  (pin "1"))
 (symbol
  (lib_id "power:+5V")
  (at 147.32 48.26 0)
  (unit 1)
  (exclude_from_sim no)
  (in_bom yes)
  (on_board yes)
  (dnp no)
  (fields_autoplaced yes)
  (property "Reference" "#PWR054" (at 147.32 52.07 0) (effects (font (size 1.27 1.27)) (hide yes)))
  (property "Value" "+5V" (at 147.32 43.18 0) (effects (font (size 1.27 1.27))))
  (property "Footprint" "" (at 147.32 48.26 0) (effects (font (size 1.27 1.27)) (hide yes)))
  (property "Datasheet" "" (at 147.32 48.26 0) (effects (font (size 1.27 1.27)) (hide yes)))
  (property "Description" "Power symbol creates a global label with name \"+5V\"" (at 147.32 48.26 0) (effects (font (size 1.27 1.27)) (hide yes)))
  (pin "1"))
 (symbol
  (lib_id "power:GND")
  (at 193.04 64.77 0)
  (mirror y)
  (unit 1)
  (exclude_from_sim no)
  (in_bom yes)
  (on_board yes)
  (dnp no)
  (fields_autoplaced yes)
  (property "Reference" "#PWR038" (at 193.04 71.12 0) (effects (font (size 1.27 1.27)) (hide yes)))
  (property "Value" "GND" (at 193.04 69.85 0) (effects (font (size 1.27 1.27))))
  (property "Footprint" "" (at 193.04 64.77 0) (effects (font (size 1.27 1.27)) (hide yes)))
  (property "Datasheet" "" (at 193.04 64.77 0) (effects (font (size 1.27 1.27)) (hide yes)))
  (property "Description" "" (at 193.04 64.77 0) (effects (font (size 1.27 1.27)) (hide yes)))
  (pin "1"))
 (symbol
  (lib_id "Interface_USB:TUSB322I")
  (at 147.32 88.9 0)
  (unit 1)
  (exclude_from_sim no)
  (in_bom yes)
  (on_board yes)
  (dnp no)
  (fields_autoplaced yes)
  (property "Reference" "U8" (at 149.5141 73.66 0) (effects (font (size 1.27 1.27)) (justify left)))
  (property "Value" "TUSB322I" (at 149.5141 76.2 0) (effects (font (size 1.27 1.27)) (justify left)))
  (property "Footprint" "Package_DFN_QFN:Texas_X2QFN-12_1.6x1.6mm_P0.4mm" (at 153.67 102.87 0) (effects (font (size 1.27 1.27)) (hide yes)))
  (property "Datasheet" "www.ti.com/lit/ds/symlink/tusb322i.pdf" (at 154.94 111.76 0) (effects (font (size 1.27 1.27)) (hide yes)))
  (property "Description" "USB Type-C Configuration Channel Logic and Port Control with VCONN, X2QFN-12" (at 147.32 88.9 0) (effects (font (size 1.27 1.27)) (hide yes)))
  (property "Tol" "" (at 147.32 88.9 0) (effects (font (size 1.27 1.27)) (hide yes)))
  (property "lcsc#" "C2674422" (at 147.32 88.9 0) (effects (font (size 1.27 1.27)) (hide yes)))
  (property "LCSC" "C2674422" (at 149.5141 73.66 0) (effects (font (size 1.27 1.27)) (hide yes)))
  (pin "11")
  (pin "2")
  (pin "6")
  (pin "9")
  (pin "10")
  (pin "8")
  (pin "1")
  (pin "7")
  (pin "5")
  (pin "12")
  (pin "3")
  (pin "4"))
 (symbol
  (lib_id "Connector:USB_C_Receptacle_USB2.0_14P")
  (at 203.2 96.52 0)
  (mirror y)
  (unit 1)
  (exclude_from_sim no)
  (in_bom yes)
  (on_board yes)
  (dnp no)
  (fields_autoplaced yes)
  (property "Reference" "J7" (at 214.63 95.2499 0) (effects (font (size 1.27 1.27)) (justify right)))
  (property "Value" "USB_C_Receptacle_USB2.0_14P" (at 214.63 97.7899 0) (effects (font (size 1.27 1.27)) (justify right)))
  (property "Footprint" "usb:USB-C-TH_U264-141N-4BAC10" (at 199.39 96.52 0) (effects (font (size 1.27 1.27)) (hide yes)))
  (property "Datasheet" "https://www.usb.org/sites/default/files/documents/usb_type-c.zip" (at 199.39 96.52 0) (effects (font (size 1.27 1.27)) (hide yes)))
  (property "Description" "USB 2.0-only 14P Type-C Receptacle connector" (at 203.2 96.52 0) (effects (font (size 1.27 1.27)) (hide yes)))
  (property "Tol" "" (at 203.2 96.52 0) (effects (font (size 1.27 1.27)) (hide yes)))
  (property "lcsc#" "C692526" (at 203.2 96.52 0) (effects (font (size 1.27 1.27)) (hide yes)))
  (property "LCSC" "C692526" (at 214.63 95.2499 0) (effects (font (size 1.27 1.27)) (hide yes)))
  (pin "B7")
  (pin "B6")
  (pin "A5")
  (pin "B4")
  (pin "A7")
  (pin "B9")
  (pin "A6")
  (pin "S1")
  (pin "B5")
  (pin "B12")
  (pin "A4")
  (pin "B1")
  (pin "A12")
  (pin "A1")
  (pin "A9")))
